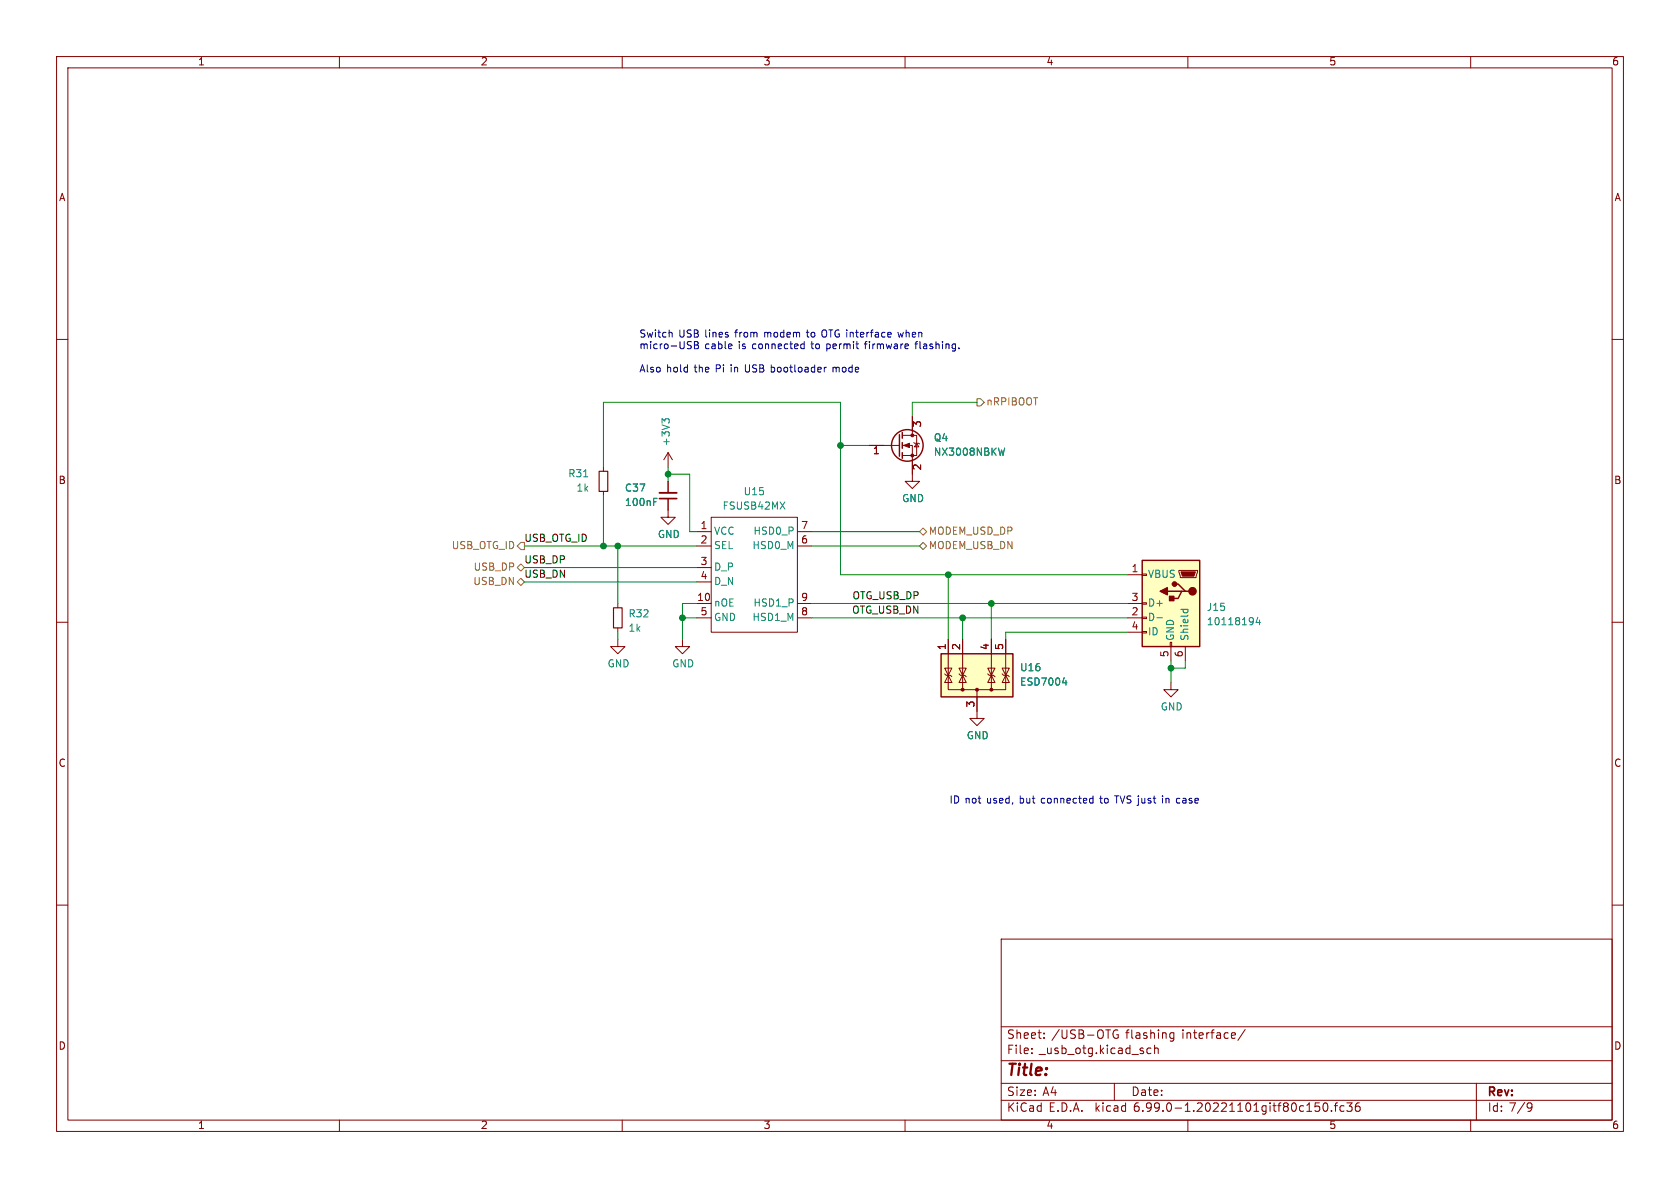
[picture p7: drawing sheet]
<svg xmlns="http://www.w3.org/2000/svg" width="297mm" height="210mm" viewBox="0 0 297 210" stroke-linecap="round" stroke-linejoin="round" font-family="sans-serif">
<g fill="none" stroke="#840000" stroke-width=".18">
<path d="M10 10h277v190h-277zM12 12h273v186h-273zM60 10v2M110 10v2M160 10v2M210 10v2M260 10v2M10 60h2M285 60h2M153.7 78.7h5.3M159.5 78.7h1.8v6.4h1.3l-1.3 1.3-1.3-1.3h1.3M159.5 77h2.6v3.5h-2.6"/>
<path d="M161.3 73.7v3.3M161.5 78.2l.2 .2h.7l.2 .1M162.1 78.4l.3 .6h-.7zM106.7 82.6v.7M106.7 86.9v.7M118.1 88.1v3.3h1.3l-1.3 1.3-1.3-1.3h1.3M118.1 80v2.6M118.1 85.1v2M118.1 80l-.8 1.3M118.1 80l.8 1.3M123.2 94h2.5M123.2 96.5h2.5"/>
<path d="M125.7 91.4h15.3v20.4h-15.3zM141 94h2.5M141 96.5h2.5M10 110h2M109.2 113v1.3h1.3l-1.3 1.3-1.3-1.3h1.3M109.2 106.7v.7M109.2 111v.8M120.6 113v1.3h1.3l-1.3 1.3-1.2-1.3h1.2M123.2 109.2h2.5M123.2 100.3h2.5M123.2 102.9h2.5M141 109.2h2.5"/>
<path d="M141 106.7h2.5M167 119.1l.3 .3h.7l.3 .2M167 118.1h1.3l-.7 1.3zM167.6 113v8.9h10.2v-8.9M167.6 119.4l.7 1.3h-1.3zM169.5 119.1l.3 .3h.8l.2 .2M169.5 118.1h1.3l-.6 1.3zM170.2 119.4l.6 1.3h-1.3zM170.2 113v8.9M174.6 119.1l.3 .3h.7l.3 .2M174.6 118.1h1.3l-.6 1.3zM175.3 119.4l.6 1.3h-1.3z"/>
<path d="M175.3 113v8.9M177.2 119.1l.2 .3h.8l.2 .2M177.2 118.1h1.2l-.6 1.3zM177.8 119.4l.6 1.3h-1.2zM199.4 101.6h2.5M199.4 109.2h2.5M199.4 106.7h2.5M199.4 111.8h2.5M201.9 111.6h.8v.3h-.8zM201.9 109.1h.8v.2h-.8zM201.9 106.6h.8v.2h-.8zM201.9 101.5h.8v.2h-.8z"/>
<path d="M206.9 113.5h.2v.8h-.2zM207 114.3v2.5M208.4 100.8h3.3v.3l-.2 1h-2.8zM209.5 114.3v2.5M285 110h2M172.7 121.9v5.1h1.3l-1.3 1.3-1.3-1.3h1.3M207 120.7v1.2h1.3l-1.3 1.3-1.3-1.3h1.3M10 160h2M285 160h2M177 166h108v32h-108zM60 198v2M110 198v2"/>
<path d="M160 198v2M177 194.5h108M177 191.5h108M177 187.5h108M177 181.5h108M185.8 193.2h1M186.5 192.7v1M197 191.5v3M201.5 185.5l.7 .5-.2 .3-.5-.1M202.1 185.3h-.3l-.3 .2M203.5 185.3h-.5l-.2 .2v.5l.1 .2h.6M204.1 185.4l.2-.1h.4l.1 1"/>
<path d="M204.1 184.8v1.5M210 198v2M212.2 182.6h.4l.1 .3-.7 .2M212.6 183.5l-.4 .1M213.3 182.6v1M213.8 182.6h-.3l-.2 .2M214.1 182.6h.5M214.6 182.1l-.3 .2v1.3M215.1 182.6h.6l.1 1M215.8 182.9l-.5 .1a.29 .29 0 0 0-.2 .3 .29 .29 0 0 0 .2 .3l.5-.1M217.1 182.6h-.4l-.3 .2v.5l.2 .2h.5M217.7 183.1l.7-.2-.1-.3h-.4l-.2 .2 .1 .7h.5"/>
<path d="M220.1 182l-1.3 1.9M230.5 195.5h-.5l-.3 .2v.5l.2 .2h.6M231 196.5h.9M231 195.4l.5-.4v1.5M233.2 195h-.7v.7l.2-.2 .5 .1 .1 .2-.1 .5-.2 .2-.5-.2M234 195.1l.2-.1a.81 .81 0 0 1 .6 .6 .81 .81 0 0 1-.3 .8l-.1 .1a.81 .81 0 0 1-.4-1.4zM235.4 196.3v.2M235.9 195.5h.6M236.5 195l-.4 .2v1.3M237.6 195.5h-.4l-.3 .2v.5l.1 .2h.6M238.1 195h.9l-.5 .5 .5 .2v.6l-.3 .2h-.4l-.2-.2M240.3 195a.59 .59 0 0 0-.7 .6v.6l.1 .2 .5 .1 .2-.2 .1-.5-.2-.2-.4-.1-.3 .3"/>
<path d="M260 198v2M261 191.5v6.5M269.5 194.9l-1.2 1.9M270.8 195.6l-.3 .3h-.2l-.3-.3 .1-.6h.4l.3 .1a.99 .99 0 0 1-.4 1.4h-.3"/>
</g>
<g fill="none" stroke="#840000" stroke-width=".25">
<path d="M159 76.8v3.8M159.5 76.5v1M159.5 78.2v1M159.5 80v1M201.9 99.1h10.2v15.2h-10.2zM166.4 115.6h12.7v7.6h-12.7zM206.4 104.5h2.5M207.6 103.3h.7l1.2 1.2h.7M209.5 104.5h-.6l-.6 1.3h-1.3"/>
<circle cx="160.4" cy="78.7" r="2.79"/>
</g>
<g fill="#840000" stroke="#840000" stroke-width=".18">
<path d="M159.8 78.7l1-.3v.7z"/>
<path d="M208.8 101.1h2.5l-.2 .8h-2.1z"/>
<circle cx="161.3" cy="80.5" r=".25"/>
<circle cx="161.3" cy="77" r=".25"/>
<circle cx="172.7" cy="121.9" r=".25"/>
<circle cx="175.3" cy="121.9" r=".25"/>
<circle cx="170.2" cy="121.9" r=".25"/>
</g>
<g fill="#ffffc2" stroke="#ffffc2" stroke-width=".18">
<path d="M201.9 99.1h10.2v15.2h-10.2z"/>
<path d="M166.4 115.6h12.7v7.6h-12.7z"/>
</g>
<g fill="#840000" stroke="#840000" stroke-width=".25">
<path d="M205.1 104.5l1.3-.6v1.3z"/>
<path d="M206.8 105.4h.7v.8h-.7z"/>
<circle cx="210.8" cy="104.5" r=".63"/>
<circle cx="207.6" cy="103.3" r=".38"/>
</g>
<path d="M204.5 109.2h1M208.7 107.7h1.3M209.2 107.7v.4M210 107.7v.4M213.6 110.4h.7M213.8 109.4l-.2 .1M222.1 110h.7" fill="none" stroke="#008484" stroke-width=".18"/>
<path d="M105.9 83.3h1.5v3.6h-1.5zM108.5 107.4h1.5v3.6h-1.5z" fill="none" stroke="#840000" stroke-width=".2"/>
<path d="M116.6 87.1h3" fill="none" stroke="#840000" stroke-width=".33"/>
<path d="M116.6 88.1h3" fill="none" stroke="#840000" stroke-width=".3"/>
<path d="M172.7 70.5h.7l.6 .6-.6 .7h-.7zM91.4 96.5l.7-.6h.6v1.3h-.6zM162.6 94l.6-.7 .6 .7-.6 .6zM162.6 96.5l.6-.6 .6 .6-.6 .7zM91.4 100.3l.7-.6 .6 .6-.6 .7zM91.4 102.9l.7-.7 .6 .7-.6 .6z" fill="none" stroke="#848400" stroke-width=".18"/>
<g fill="none" stroke="#0000c2" stroke-width=".18">
<path d="M156.5 58.8l-.4-.1-.2 .3 .1 .5h.5M156.9 59.2l.7-.2-.1-.2-.4-.1-.2 .2 .1 .6h.5M158.7 58.7l.3 .9 .2-.6 .3 .6 .2-.9M160.2 58.9l.2-.2 .3 .1v.8M160.2 58.3v1.3M161.3 59.2l.6-.2-.1-.2-.3-.1-.2 .2v.6h.5M162.4 58.9l.2-.2 .3 .1 .1 .8M162.4 58.7v.9M145.7 64.9v.9M146.1 64.9l-.4 .3M147.3 65l.3-.1 .2 .2M147.3 64.9v.9"/>
<path d="M147.8 65.1l.2-.2 .3 .1 .1 .8M147.8 65.1v.7M149 65l.1-.1 .4 .1 .1 .5-.2 .2-.3 .1-.1-.2zM150.7 65l-.4-.1-.2 .3 .1 .5h.5M150.7 64.5v1.3M151.2 65.3l.6-.1-.1-.2-.3-.1-.2 .2 .1 .6h.4M159.3 60.8v.8M159.6 60.8l-.3 .2M160 61.2l.6-.1-.1-.2-.3-.1-.2 .2 .1 .6h.4M161.7 60.8h.5M162.2 60.4l-.3 .2v1M162.6 60.4v1.1l.2 .1"/>
<path d="M163.3 60.9h.5v.7M163.8 61.1l-.4 .1-.2 .1 .2 .3h.4M164.9 60.9l-.3-.1-.2 .2v.2l.5 .1v.3h-.5M165.5 60.9l.2-.1 .3 .1v.7M165.5 60.4v1.2M166.6 60.4v.1M166.6 60.8v.8M167.2 60.9l.2-.1 .3 .1 .1 .7M167.2 60.8v.8M168.9 60.9l-.3-.1-.3 .2 .1 .6h.5M168.9 60.8v1l-.2 .3-.3-.1M169.5 61.5v.1"/>
<path d="M168.2 140.7v1.3M168.8 140.7a.64 .64 0 0 1 .7 .6 .64 .64 0 0 1-.7 .7zM170.8 141.1v.9M170.8 141.2l.2-.1 .3 .1v.8M171.9 141.2l.2-.1 .4 .1 .1 .5-.2 .2-.3 .1-.2-.2zM210.7 141.2l-.3-.1-.2 .2 .1 .2 .4 .1v.3h-.5M211.2 141.5l.6-.1v-.2l-.4-.1-.2 .2 .1 .6h.5"/>
</g>
<g fill="none" stroke="#008400" stroke-width=".18">
<path d="M148.6 78.7h5.1M172.7 71.1h-11.4v2.6M92.7 96.5h30.5M106.7 82.6v-11.5h41.9v30.5h50.8M106.7 87.6v8.9M109.2 96.5v10.2M118.1 83.8h3.8v10.2h1.3M118.1 82.6v2.5M143.5 94h19.1M143.5 96.5h19.1M92.7 100.3h30.5M92.7 102.9h30.5"/>
<path d="M109.2 111.8v1.2M120.6 109.2h2.6M123.2 106.7h-2.6v6.3M143.5 109.2h55.9M143.5 106.7h55.9M167.6 101.6v11.4M170.2 109.2v3.8M175.3 106.7v6.3M199.4 111.8h-21.6v1.2M207 116.8v3.9M209.5 116.8v1.3h-2.5"/>
</g>
<g fill="#008400" stroke="#008400" stroke-width=".18">
<circle cx="118.1" cy="83.8" r=".51"/>
<circle cx="148.6" cy="78.7" r=".51"/>
<circle cx="106.7" cy="96.5" r=".51"/>
<circle cx="109.2" cy="96.5" r=".51"/>
<circle cx="120.7" cy="109.2" r=".51"/>
<circle cx="207" cy="118.1" r=".51"/>
<circle cx="175.3" cy="106.7" r=".51"/>
<circle cx="170.2" cy="109.2" r=".51"/>
<circle cx="167.6" cy="101.6" r=".51"/>
</g>
<text font-size="2.8" fill="#840000" x="178" y="190.3">Title:</text>
<g font-size="2.1" fill="#840000">
<text x="178" y="183.8">Sheet: /USB-OTG flashing interface/</text>
<text x="178" y="186.5">File: _usb_otg.kicad_sch</text>
<text x="178" y="196.7">KiCad E.D.A. kicad 6.99.0-1.20221101gitf80c150.fc36</text>
<text x="178" y="193.9">Size: A4</text>
<text x="200" y="193.9">Date:</text>
<text x="263" y="193.9">Rev:</text>
<text x="263" y="196.7">Id: 7/9</text>
</g>
<g font-size="1.8" fill="#840000">
<text x="35" y="11.6">1</text>
<text x="85" y="11.6">2</text>
<text x="135" y="11.6">3</text>
<text x="185" y="11.6">4</text>
<text x="235" y="11.6">5</text>
<text x="285" y="11.6">6</text>
<text x="10.3" y="35.6">A</text>
<text x="285.3" y="35.6">A</text>
<text x="162.8" y="75.4" transform="rotate(-90 162.8 75.4)">3</text>
<text x="154.4" y="80.3">1</text>
<text x="162.8" y="83" transform="rotate(-90 162.8 83)">2</text>
<text x="10.3" y="85.7">B</text>
<text x="285.3" y="85.7">B</text>
<text x="124" y="93.7">1</text>
<text x="141.7" y="93.7">7</text>
<text x="124" y="96.3">2</text>
<text x="124" y="100.1">3</text>
<text x="141.7" y="96.3">6</text>
<text x="200.2" y="101.3">1</text>
<text x="123.5" y="106.4">10</text>
<text x="124" y="102.6">4</text>
<text x="141.7" y="106.4">9</text>
<text x="200.2" y="106.4">3</text>
<text x="124" y="109">5</text>
<text x="141.7" y="109">8</text>
<text x="200.2" y="109">2</text>
<text x="200.2" y="111.5">4</text>
<text x="167.4" y="114.8" transform="rotate(-90 167.4 114.8)">1</text>
<text x="169.9" y="114.8" transform="rotate(-90 169.9 114.8)">2</text>
<text x="175" y="114.8" transform="rotate(-90 175 114.8)">4</text>
<text x="177.5" y="114.8" transform="rotate(-90 177.5 114.8)">5</text>
<text x="206.8" y="116.1" transform="rotate(-90 206.8 116.1)">5</text>
<text x="209.3" y="116.1" transform="rotate(-90 209.3 116.1)">6</text>
<text x="172.5" y="125" transform="rotate(-90 172.5 125)">3</text>
<text x="10.3" y="135.6">C</text>
<text x="285.3" y="135.6">C</text>
<text x="10.3" y="185.7">D</text>
<text x="285.3" y="185.7">D</text>
<text x="35" y="199.7">1</text>
<text x="85" y="199.7">2</text>
<text x="135" y="199.7">3</text>
<text x="185" y="199.7">4</text>
<text x="235" y="199.7">5</text>
<text x="285" y="199.7">6</text>
</g>
<g font-size="1.8" fill="#0000c2">
<text x="113" y="59.9">Switch USB lines from modem to OTG interface when</text>
<text x="113" y="61.9">micro-USB cable is connected to permit firmware flashing.</text>
<text x="113" y="66">Also hold the Pi in USB bootloader mode</text>
<text x="173.2" y="142.2">ID not used, but connected to TVS just in case</text>
</g>
<g font-size="1.8" fill="#848400">
<text x="174.4" y="71.8">nRPIBOOT</text>
<text x="164.2" y="94.6">MODEM_USD_DP</text>
<text x="79.8" y="97.2">USB_OTG_ID</text>
<text x="83.9" y="101">USB_DP</text>
<text x="164.2" y="97.2">MODEM_USB_DN</text>
<text x="83.8" y="103.5">USB_DN</text>
</g>
<g font-size="1.8" fill="#008484">
<text x="118.5" y="78.4" transform="rotate(-90 118.5 78.4)">+3V3</text>
<text x="165.2" y="78.1">Q4</text>
<text x="165.5" y="80.6">NX3008NBKW</text>
<text x="100.7" y="84.5">R31</text>
<text x="102" y="87">1k</text>
<text x="110.7" y="87">C37</text>
<text x="110.9" y="89.5">100nF</text>
<text x="131.7" y="87.6">U15</text>
<text x="159.5" y="88.8">GND</text>
<text x="116.3" y="95.2">GND</text>
<text x="126.2" y="94.6">VCC</text>
<text x="128" y="90.2">FSUSB42MX</text>
<text x="133.6" y="94.6">HSD0_P</text>
<text x="126.2" y="97.2">SEL</text>
<text x="126.2" y="101">D_P</text>
<text x="133.3" y="97.2">HSD0_M</text>
<text x="126.2" y="107.3">nOE</text>
<text x="126.2" y="103.5">D_N</text>
<text x="133.6" y="107.3">HSD1_P</text>
<text x="202.9" y="102.2">VBUS</text>
<text x="202.9" y="107.3">D+</text>
<text x="111.3" y="111.8">1k</text>
<text x="111.3" y="109.2">R32</text>
<text x="126.2" y="109.9">GND</text>
<text x="133.3" y="109.9">HSD1_M</text>
<text x="202.9" y="109.9">D-</text>
<text x="202.9" y="112.4">ID</text>
<text x="207.6" y="113.3" transform="rotate(-90 207.6 113.3)">GND</text>
<text x="210.2" y="113.3" transform="rotate(-90 210.2 113.3)">Shield</text>
<text x="213.6" y="108.1">J15</text>
<text x="214.3" y="110.6">10118194</text>
<text x="107.4" y="118.1">GND</text>
<text x="118.8" y="118.1">GND</text>
<text x="180.6" y="118.7">U16</text>
<text x="180.8" y="121.3">ESD7004</text>
<text x="205.2" y="125.7">GND</text>
<text x="170.9" y="130.8">GND</text>
</g>
<g font-size="1.8">
<text x="92.7" y="96">USB_OTG_ID</text>
<text x="92.7" y="99.8">USB_DP</text>
<text x="92.7" y="102.3">USB_DN</text>
<text x="150.6" y="106.1">OTG_USB_DP</text>
<text x="150.5" y="108.7">OTG_USB_DN</text>
</g>
</svg>
